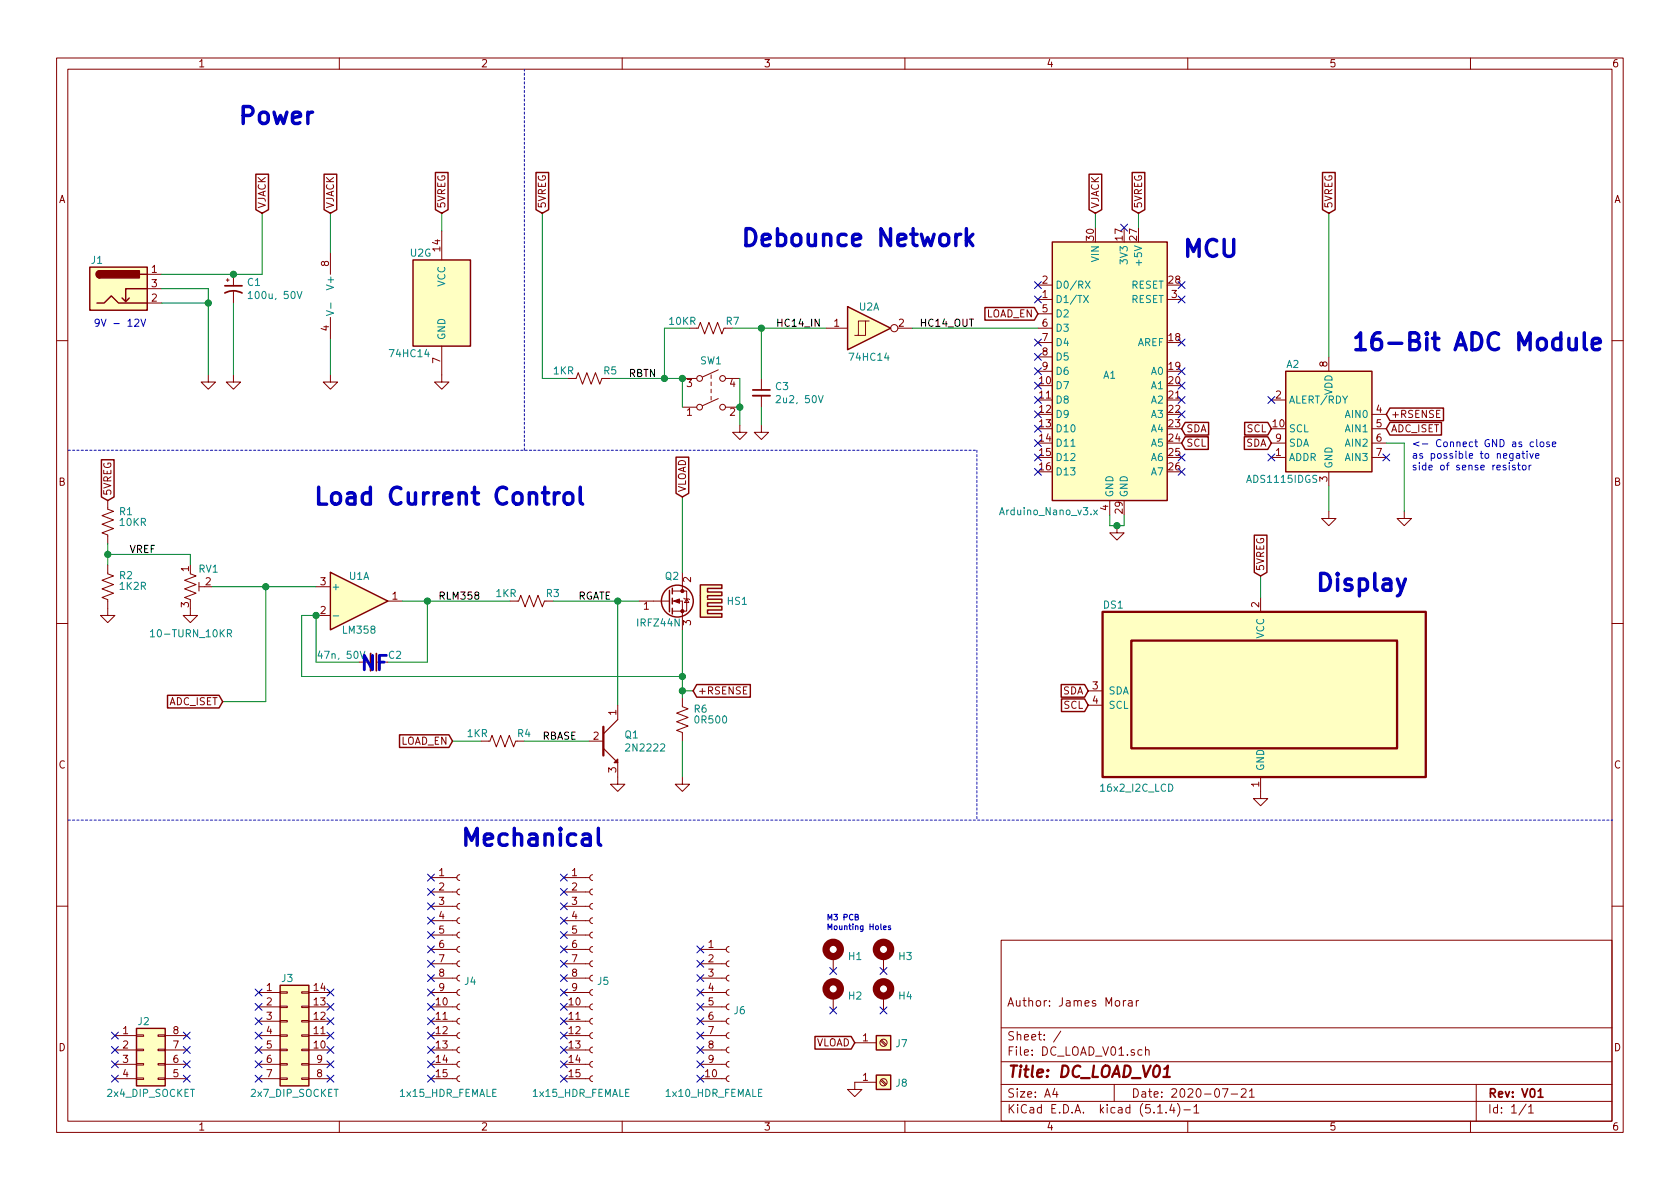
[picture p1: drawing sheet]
EESchema Schematic File Version 4
LIBS:DC_LOAD_V01-cache
EELAYER 30 0
EELAYER END
$Descr A4 11693 8268
encoding utf-8
Sheet 1 1
Title "DC_LOAD_V01"
Date "2020-07-21"
Rev "V01"
Comp ""
Comment1 "Author: James Morar"
Comment2 ""
Comment3 ""
Comment4 ""
$EndDescr
$Comp
L MCU_Module:Arduino_Nano_v3.x A1
U 1 1
P 7725 2575
F 0 "A1" H 7725 2550 50  0000 C CNN
F 1 "Arduino_Nano_v3.x" H 7300 1600 50  0000 C CNN
F 2 "DC_LOAD_V01:Arduino_Nano" H 7875 1625 50  0001 L CNN
F 3 "http://www.mouser.com/pdfdocs/Gravitech_Arduino_Nano3_0.pdf" H 7725 1575 50  0001 C CNN
F 4 "Arduino Nano" H 7725 2575 50  0001 C CNN "Comment"
F 5 "X" H 7725 2575 50  0001 C CNN "MPN"
F 6 "X" H 7725 2575 50  0001 C CNN "Manufacturer"
F 7 "X" H 7725 2575 50  0001 C CNN "Part Number"
F 8 "https://www.amazon.com/ELEGOO-Arduino-ATmega328P-Without-Compatible/dp/B0713XK923/ref=sxts_sxwds-bia-wc-drs1_0?cv_ct_cx=arduino+nano&dchild=1&keywords=arduino+nano&pd_rd_i=B0713XK923&pd_rd_r=bcde435c-eb77-433d-bf52-a39e6f8a8bb5&pd_rd_w=HB9DF&pd_rd_wg=pE3Ur&pf_rd_p=055f7364-94db-4b93-80d6-346300592c66&pf_rd_r=J00A3620T0MK2VPWK3HD&psc=1&qid=1595346790&s=electronics&sr=1-1-f7123c3d-6c2e-4dbe-9d7a-6185fb77bc58" H 7725 2575 50  0001 C CNN "Supplier"
	1    7725 2575
	1    0    0    -1  
$EndComp
$Comp
L Amplifier_Operational:LM358 U1
U 1 1
P 2500 4175
F 0 "U1" H 2500 4350 50  0000 C CNN
F 1 "LM358" H 2500 3975 50  0000 C CNN
F 2 "DC_LOAD_V01:DIP-8_W7.62mm_LongPads" H 2500 4175 50  0001 C CNN
F 3 "http://www.ti.com/lit/ds/symlink/lm2904-n.pdf" H 2500 4175 50  0001 C CNN
F 4 "LM358P" H 2500 4175 50  0001 C CNN "Comment"
F 5 "LM358P" H 2500 4175 50  0001 C CNN "MPN"
F 6 "Texas Instruments" H 2500 4175 50  0001 C CNN "Manufacturer"
F 7 "296-1395-5-ND" H 2500 4175 50  0001 C CNN "Part Number"
F 8 "DigiKey" H 2500 4175 50  0001 C CNN "Supplier"
	1    2500 4175
	1    0    0    -1  
$EndComp
$Comp
L 74xx:74HC14 U2
U 1 1
P 6050 2275
F 0 "U2" H 6050 2425 50  0000 C CNN
F 1 "74HC14" H 6050 2075 50  0000 C CNN
F 2 "DC_LOAD_V01:DIP-14_W7.62mm_Socket_LongPads" H 6050 2275 50  0001 C CNN
F 3 "http://www.ti.com/lit/gpn/sn74HC14" H 6050 2275 50  0001 C CNN
F 4 "SN74HC14N" H 6050 2275 50  0001 C CNN "Comment"
F 5 "SN74HC14N" H 6050 2275 50  0001 C CNN "MPN"
F 6 "Texas Instruments" H 6050 2275 50  0001 C CNN "Manufacturer"
F 7 "296-1577-5-ND" H 6050 2275 50  0001 C CNN "Part Number"
F 8 "DigiKey" H 6050 2275 50  0001 C CNN "Supplier"
	1    6050 2275
	1    0    0    -1  
$EndComp
$Comp
L 74xx:74HC14 U2
U 7 1
P 3075 2100
F 0 "U2" H 2850 2450 50  0000 L CNN
F 1 "74HC14" H 2700 1750 50  0000 L CNN
F 2 "DC_LOAD_V01:DIP-14_W7.62mm_Socket_LongPads" H 3075 2100 50  0001 C CNN
F 3 "http://www.ti.com/lit/gpn/sn74HC14" H 3075 2100 50  0001 C CNN
F 4 "SN74HC14N" H 3075 2100 50  0001 C CNN "Comment"
F 5 "SN74HC14N" H 3075 2100 50  0001 C CNN "MPN"
F 6 "Texas Instruments" H 3075 2100 50  0001 C CNN "Manufacturer"
F 7 "296-1577-5-ND" H 3075 2100 50  0001 C CNN "Part Number"
F 8 "DigiKey" H 3075 2100 50  0001 C CNN "Supplier"
	7    3075 2100
	1    0    0    -1  
$EndComp
$Comp
L Connector:Barrel_Jack_Switch J1
U 1 1
P 825 2000
F 0 "J1" H 675 2200 50  0000 C CNN
F 1 "Barrel_Jack_Switch" H 882 2226 50  0001 C CNN
F 2 "DC_LOAD_V01:CUI_PJ-102AH" H 875 1960 50  0001 C CNN
F 3 "~" H 875 1960 50  0001 C CNN
F 4 "PJ-102AH" H 825 2000 50  0001 C CNN "Comment"
F 5 "PJ-102AH" H 825 2000 50  0001 C CNN "MPN"
F 6 "CUI Devices" H 825 2000 50  0001 C CNN "Manufacturer"
F 7 "CP-102AH-ND" H 825 2000 50  0001 C CNN "Part Number"
F 8 "DigiKey" H 825 2000 50  0001 C CNN "Supplier"
	1    825  2000
	1    0    0    -1  
$EndComp
$Comp
L power:GND #PWR04
U 1 1
P 1450 2600
F 0 "#PWR04" H 1450 2350 50  0001 C CNN
F 1 "GND" H 1455 2427 50  0001 C CNN
F 2 "" H 1450 2600 50  0001 C CNN
F 3 "" H 1450 2600 50  0001 C CNN
	1    1450 2600
	1    0    0    -1  
$EndComp
$Comp
L Device:CP1_Small C1
U 1 1
P 1625 2000
F 0 "C1" H 1716 2046 50  0000 L CNN
F 1 "100u, 50V" H 1716 1955 50  0000 L CNN
F 2 "DC_LOAD_V01:CP_Radial_D5.0mm_P2.00mm" H 1625 2000 50  0001 C CNN
F 3 "~" H 1625 2000 50  0001 C CNN
F 4 "100uF, 25V" H 1625 2000 50  0001 C CNN "Comment"
F 5 "UVY1E101MDD1TD" H 1625 2000 50  0001 C CNN "MPN"
F 6 "Nichicon" H 1625 2000 50  0001 C CNN "Manufacturer"
F 7 "493-12902-1-ND" H 1625 2000 50  0001 C CNN "Part Number"
F 8 "DigiKey" H 1625 2000 50  0001 C CNN "Supplier"
	1    1625 2000
	1    0    0    -1  
$EndComp
$Comp
L power:GND #PWR05
U 1 1
P 1625 2600
F 0 "#PWR05" H 1625 2350 50  0001 C CNN
F 1 "GND" H 1630 2427 50  0001 C CNN
F 2 "" H 1625 2600 50  0001 C CNN
F 3 "" H 1625 2600 50  0001 C CNN
	1    1625 2600
	1    0    0    -1  
$EndComp
Connection ~ 1625 1900
Wire Wire Line
	1625 1900 1825 1900
$Comp
L Device:C_Small C3
U 1 1
P 5300 2725
F 0 "C3" H 5392 2771 50  0000 L CNN
F 1 "2u2, 50V" H 5392 2680 50  0000 L CNN
F 2 "DC_LOAD_V01:C_Axial_P5.0mm" H 5300 2725 50  0001 C CNN
F 3 "~" H 5300 2725 50  0001 C CNN
F 4 "Generic 2u2F THT Ceramic Capacitor" H 5300 2725 50  0001 C CNN "Comment"
F 5 "X" H 5300 2725 50  0001 C CNN "MPN"
F 6 "X" H 5300 2725 50  0001 C CNN "Manufacturer"
F 7 "X" H 5300 2725 50  0001 C CNN "Part Number"
F 8 "https://www.amazon.com/gp/product/B071ZFKJK7/ref=ppx_yo_dt_b_asin_title_o06_s00?ie=UTF8&psc=1" H 5300 2725 50  0001 C CNN "Supplier"
	1    5300 2725
	1    0    0    -1  
$EndComp
$Comp
L Switch:SW_DPST SW1
U 1 1
P 4950 2725
F 0 "SW1" H 4950 2950 50  0000 C CNN
F 1 "SW_DPST" H 4950 2959 50  0001 C CNN
F 2 "DC_LOAD_V01:SW_1825910-6-4" H 4950 2725 50  0001 C CNN
F 3 "~" H 4950 2725 50  0001 C CNN
F 4 "1825910-6" H 4950 2725 50  0001 C CNN "Comment"
F 5 "1825910-6" H 4950 2725 50  0001 C CNN "MPN"
F 6 "TE Connectivity ALCOSWITCH Switches" H 4950 2725 50  0001 C CNN "Manufacturer"
F 7 "450-1650-ND" H 4950 2725 50  0001 C CNN "Part Number"
F 8 "DigiKey" H 4950 2725 50  0001 C CNN "Supplier"
	1    4950 2725
	1    0    0    -1  
$EndComp
$Comp
L power:GND #PWR015
U 1 1
P 5150 2950
F 0 "#PWR015" H 5150 2700 50  0001 C CNN
F 1 "GND" H 5155 2777 50  0001 C CNN
F 2 "" H 5150 2950 50  0001 C CNN
F 3 "" H 5150 2950 50  0001 C CNN
	1    5150 2950
	1    0    0    -1  
$EndComp
Wire Wire Line
	4750 2625 4750 2825
Wire Wire Line
	5150 2625 5150 2825
Connection ~ 5150 2825
Wire Wire Line
	5150 2825 5150 2950
Connection ~ 4750 2625
Wire Wire Line
	3950 2625 3775 2625
Wire Wire Line
	4625 2625 4750 2625
Wire Wire Line
	4250 2625 4625 2625
Connection ~ 4625 2625
Wire Wire Line
	4625 2275 4625 2625
$Comp
L Device:R_US R7
U 1 1
P 4950 2275
F 0 "R7" V 4900 2425 50  0000 C CNN
F 1 "10KR" V 4900 2075 50  0000 C CNN
F 2 "DC_LOAD_V01:R_Axial_DIN0204_L3.6mm_D1.6mm_P7.62mm_Horizontal" V 4990 2265 50  0001 C CNN
F 3 "~" H 4950 2275 50  0001 C CNN
F 4 "Generic 10KR 1/4W THT Resistor" H 4950 2275 50  0001 C CNN "Comment"
F 5 "X" H 4950 2275 50  0001 C CNN "MPN"
F 6 "X" H 4950 2275 50  0001 C CNN "Manufacturer"
F 7 "X" H 4950 2275 50  0001 C CNN "Part Number"
F 8 "https://www.amazon.com/SIQUK-Resistors-Resistor-Assortment-Experiments/dp/B07PTNN78Z/ref=sr_1_4?dchild=1&keywords=resistor&qid=1595349232&sr=8-4" H 4950 2275 50  0001 C CNN "Supplier"
	1    4950 2275
	0    1    1    0   
$EndComp
Wire Wire Line
	4625 2275 4800 2275
$Comp
L power:GND #PWR016
U 1 1
P 5300 2950
F 0 "#PWR016" H 5300 2700 50  0001 C CNN
F 1 "GND" H 5305 2777 50  0001 C CNN
F 2 "" H 5300 2950 50  0001 C CNN
F 3 "" H 5300 2950 50  0001 C CNN
	1    5300 2950
	1    0    0    -1  
$EndComp
Wire Wire Line
	5300 2825 5300 2950
Wire Wire Line
	5100 2275 5300 2275
Wire Wire Line
	5300 2275 5300 2625
Wire Wire Line
	5300 2275 5750 2275
Connection ~ 5300 2275
NoConn ~ 7225 2375
NoConn ~ 7225 2575
NoConn ~ 7225 2675
NoConn ~ 7225 2875
NoConn ~ 7225 2775
NoConn ~ 7225 2975
NoConn ~ 7225 3075
NoConn ~ 7225 3175
NoConn ~ 7225 3275
NoConn ~ 8225 3275
NoConn ~ 8225 2575
NoConn ~ 8225 1975
NoConn ~ 8225 2075
NoConn ~ 7825 1575
$Comp
L power:GND #PWR010
U 1 1
P 3075 2600
F 0 "#PWR010" H 3075 2350 50  0001 C CNN
F 1 "GND" H 3080 2427 50  0001 C CNN
F 2 "" H 3075 2600 50  0001 C CNN
F 3 "" H 3075 2600 50  0001 C CNN
	1    3075 2600
	1    0    0    -1  
$EndComp
$Comp
L Device:R_POT_TRIM_US RV1
U 1 1
P 1325 4075
F 0 "RV1" H 1525 4200 50  0000 R CNN
F 1 "10-TURN_10KR" H 1625 3750 50  0000 R CNN
F 2 "DC_LOAD_V01:10KPOT_10TURN" H 1325 4075 50  0001 C CNN
F 3 "~" H 1325 4075 50  0001 C CNN
F 4 "10-Turn 10KR Potentiometer" H 1325 4075 50  0001 C CNN "Comment"
F 5 "3590S-2-103L" H 1325 4075 50  0001 C CNN "MPN"
F 6 "Bounrs Inc." H 1325 4075 50  0001 C CNN "Manufacturer"
F 7 "3590S-2-103L-ND" H 1325 4075 50  0001 C CNN "Part Number"
F 8 "DigiKey" H 1325 4075 50  0001 C CNN "Supplier"
	1    1325 4075
	1    0    0    -1  
$EndComp
$Comp
L Device:R_US R5
U 1 1
P 4100 2625
F 0 "R5" V 4150 2425 50  0000 L CNN
F 1 "1KR" V 4150 2725 50  0000 L CNN
F 2 "DC_LOAD_V01:R_Axial_DIN0204_L3.6mm_D1.6mm_P7.62mm_Horizontal" V 4140 2615 50  0001 C CNN
F 3 "~" H 4100 2625 50  0001 C CNN
F 4 "Generic 1KR 1/4W THT Resistor" H 4100 2625 50  0001 C CNN "Comment"
F 5 "X" H 4100 2625 50  0001 C CNN "MPN"
F 6 "X" H 4100 2625 50  0001 C CNN "Manufacturer"
F 7 "X" H 4100 2625 50  0001 C CNN "Part Number"
F 8 "https://www.amazon.com/SIQUK-Resistors-Resistor-Assortment-Experiments/dp/B07PTNN78Z/ref=sr_1_4?dchild=1&keywords=resistor&qid=1595349232&sr=8-4" H 4100 2625 50  0001 C CNN "Supplier"
	1    4100 2625
	0    -1   -1   0   
$EndComp
$Comp
L Device:R_US R1
U 1 1
P 750 3625
F 0 "R1" H 825 3700 50  0000 L CNN
F 1 "10KR" H 825 3625 50  0000 L CNN
F 2 "DC_LOAD_V01:R_Axial_DIN0204_L3.6mm_D1.6mm_P7.62mm_Horizontal" V 790 3615 50  0001 C CNN
F 3 "~" H 750 3625 50  0001 C CNN
F 4 "Generic 10KR 1/4W THT Resistor" H 750 3625 50  0001 C CNN "Comment"
F 5 "X" H 750 3625 50  0001 C CNN "MPN"
F 6 "X" H 750 3625 50  0001 C CNN "Manufacturer"
F 7 "X" H 750 3625 50  0001 C CNN "Part Number"
F 8 "https://www.amazon.com/SIQUK-Resistors-Resistor-Assortment-Experiments/dp/B07PTNN78Z/ref=sr_1_4?dchild=1&keywords=resistor&qid=1595349232&sr=8-4" H 750 3625 50  0001 C CNN "Supplier"
	1    750  3625
	1    0    0    -1  
$EndComp
$Comp
L Device:R_US R2
U 1 1
P 750 4075
F 0 "R2" H 675 4000 50  0000 R CNN
F 1 "1K2R" H 675 4075 50  0000 R CNN
F 2 "DC_LOAD_V01:R_Axial_DIN0204_L3.6mm_D1.6mm_P7.62mm_Horizontal" V 790 4065 50  0001 C CNN
F 3 "~" H 750 4075 50  0001 C CNN
F 4 "Generic 1K2R 1/4W THT Resistor" H 750 4075 50  0001 C CNN "Comment"
F 5 "X" H 750 4075 50  0001 C CNN "MPN"
F 6 "X" H 750 4075 50  0001 C CNN "Manufacturer"
F 7 "X" H 750 4075 50  0001 C CNN "Part Number"
F 8 "https://www.amazon.com/SIQUK-Resistors-Resistor-Assortment-Experiments/dp/B07PTNN78Z/ref=sr_1_4?dchild=1&keywords=resistor&qid=1595349232&sr=8-4" H 750 4075 50  0001 C CNN "Supplier"
	1    750  4075
	-1   0    0    1   
$EndComp
$Comp
L power:GND #PWR02
U 1 1
P 750 4225
F 0 "#PWR02" H 750 3975 50  0001 C CNN
F 1 "GND" H 755 4052 50  0001 C CNN
F 2 "" H 750 4225 50  0001 C CNN
F 3 "" H 750 4225 50  0001 C CNN
	1    750  4225
	1    0    0    -1  
$EndComp
Wire Wire Line
	750  3775 750  3850
Connection ~ 750  3850
Wire Wire Line
	750  3850 750  3925
Wire Wire Line
	750  3850 1325 3850
$Comp
L power:GND #PWR03
U 1 1
P 1325 4225
F 0 "#PWR03" H 1325 3975 50  0001 C CNN
F 1 "GND" H 1330 4052 50  0001 C CNN
F 2 "" H 1325 4225 50  0001 C CNN
F 3 "" H 1325 4225 50  0001 C CNN
	1    1325 4225
	1    0    0    -1  
$EndComp
Wire Wire Line
	1325 3850 1325 3925
$Comp
L Device:C_Small C2
U 1 1
P 2600 4600
F 0 "C2" V 2550 4750 50  0000 C CNN
F 1 "47n, 50V" V 2550 4375 50  0000 C CNN
F 2 "DC_LOAD_V01:C_Axial_P5.0mm" H 2600 4600 50  0001 C CNN
F 3 "~" H 2600 4600 50  0001 C CNN
F 4 "NF" H 2600 4600 50  0001 C CNN "Comment"
F 5 "NF" H 2600 4600 50  0001 C CNN "MPN"
F 6 "NF" H 2600 4600 50  0001 C CNN "Manufacturer"
F 7 "NF" H 2600 4600 50  0001 C CNN "Part Number"
F 8 "NF" H 2600 4600 50  0001 C CNN "Supplier"
	1    2600 4600
	0    1    1    0   
$EndComp
Wire Wire Line
	2800 4175 2975 4175
Wire Wire Line
	2200 4275 2200 4600
Wire Wire Line
	2200 4600 2500 4600
Wire Wire Line
	2700 4600 2975 4600
Wire Wire Line
	2975 4600 2975 4175
$Comp
L power:GND #PWR08
U 1 1
P 2300 2600
F 0 "#PWR08" H 2300 2350 50  0001 C CNN
F 1 "GND" H 2305 2427 50  0001 C CNN
F 2 "" H 2300 2600 50  0001 C CNN
F 3 "" H 2300 2600 50  0001 C CNN
	1    2300 2600
	1    0    0    -1  
$EndComp
$Comp
L Amplifier_Operational:LM358 U1
U 3 1
P 2400 2050
F 0 "U1" H 2358 2096 50  0001 L CNN
F 1 "LM358" H 2358 2050 50  0001 L CNN
F 2 "DC_LOAD_V01:DIP-8_W7.62mm_LongPads" H 2400 2050 50  0001 C CNN
F 3 "http://www.ti.com/lit/ds/symlink/lm2904-n.pdf" H 2400 2050 50  0001 C CNN
F 4 "LM358P" H 2400 2050 50  0001 C CNN "Comment"
F 5 "LM358P" H 2400 2050 50  0001 C CNN "MPN"
F 6 "Texas Instruments" H 2400 2050 50  0001 C CNN "Manufacturer"
F 7 "296-1395-5-ND" H 2400 2050 50  0001 C CNN "Part Number"
F 8 "DigiKey" H 2400 2050 50  0001 C CNN "Supplier"
	3    2400 2050
	1    0    0    -1  
$EndComp
$Comp
L Transistor_FET:IRLZ44N Q2
U 1 1
P 4650 4175
F 0 "Q2" H 4625 4350 50  0000 L CNN
F 1 "IRFZ44N" H 4425 4025 50  0000 L CNN
F 2 "DC_LOAD_V01:TO-220-3_Vertical" H 4900 4100 50  0001 L CIN
F 3 "http://www.irf.com/product-info/datasheets/data/irlz44n.pdf" H 4650 4175 50  0001 L CNN
F 4 "IRFZ44NPBF" H 4650 4175 50  0001 C CNN "Comment"
F 5 "IRFZ44NPBF" H 4650 4175 50  0001 C CNN "MPN"
F 6 "Infineon Technologies" H 4650 4175 50  0001 C CNN "Manufacturer"
F 7 "IRFZ44NPBF-ND" H 4650 4175 50  0001 C CNN "Part Number"
F 8 "DigiKey" H 4650 4175 50  0001 C CNN "Supplier"
	1    4650 4175
	1    0    0    -1  
$EndComp
$Comp
L Device:R_US R3
U 1 1
P 3700 4175
F 0 "R3" V 3750 3975 50  0000 L CNN
F 1 "1KR" V 3750 4275 50  0000 L CNN
F 2 "DC_LOAD_V01:R_Axial_DIN0204_L3.6mm_D1.6mm_P7.62mm_Horizontal" V 3740 4165 50  0001 C CNN
F 3 "~" H 3700 4175 50  0001 C CNN
F 4 "Generic 1KR 1/4W THT Resistor" H 3700 4175 50  0001 C CNN "Comment"
F 5 "X" H 3700 4175 50  0001 C CNN "MPN"
F 6 "X" H 3700 4175 50  0001 C CNN "Manufacturer"
F 7 "X" H 3700 4175 50  0001 C CNN "Part Number"
F 8 "https://www.amazon.com/SIQUK-Resistors-Resistor-Assortment-Experiments/dp/B07PTNN78Z/ref=sr_1_4?dchild=1&keywords=resistor&qid=1595349232&sr=8-4" H 3700 4175 50  0001 C CNN "Supplier"
	1    3700 4175
	0    -1   -1   0   
$EndComp
$Comp
L Device:R_US R6
U 1 1
P 4750 5000
F 0 "R6" H 4825 5075 50  0000 L CNN
F 1 "0R500" H 4825 5000 50  0000 L CNN
F 2 "DC_LOAD_V01:TO-220-2_Vertical" V 4790 4990 50  0001 C CNN
F 3 "~" H 4750 5000 50  0001 C CNN
F 4 "0R500" H 4750 5000 50  0001 C CNN "Comment"
F 5 "MP930-0.50-1%" H 4750 5000 50  0001 C CNN "MPN"
F 6 "Caddock Electronics Inc." H 4750 5000 50  0001 C CNN "Manufacturer"
F 7 "MP930-0.50F-ND" H 4750 5000 50  0001 C CNN "Part Number"
F 8 "DigiKey" H 4750 5000 50  0001 C CNN "Supplier"
	1    4750 5000
	1    0    0    -1  
$EndComp
$Comp
L power:GND #PWR014
U 1 1
P 4750 5400
F 0 "#PWR014" H 4750 5150 50  0001 C CNN
F 1 "GND" H 4755 5227 50  0001 C CNN
F 2 "" H 4750 5400 50  0001 C CNN
F 3 "" H 4750 5400 50  0001 C CNN
	1    4750 5400
	1    0    0    -1  
$EndComp
$Comp
L DC_LOAD_V01:2N2222 Q1
U 1 1
P 4200 5150
F 0 "Q1" H 4344 5196 50  0000 L CNN
F 1 "2N2222" H 4344 5105 50  0000 L CNN
F 2 "DC_LOAD_V01:TO-92" H 4100 5450 50  0001 C CNN
F 3 "" H 4100 5450 50  0001 C CNN
F 4 "2N2222A NPN Transistor" H 4200 5150 50  0001 C CNN "Comment"
F 5 "X" H 4200 5150 50  0001 C CNN "MPN"
F 6 "X" H 4200 5150 50  0001 C CNN "Manufacturer"
F 7 "X" H 4200 5150 50  0001 C CNN "Part Number"
F 8 "https://www.amazon.com/Hilitchi-675-Piece-2N2222-S9018-Transistors-Assortment/dp/B06Y49GB3F/ref=sr_1_4?dchild=1&keywords=transistor+assortment&qid=1595351510&sr=8-4" H 4200 5150 50  0001 C CNN "Supplier"
	1    4200 5150
	1    0    0    -1  
$EndComp
$Comp
L power:GND #PWR012
U 1 1
P 4300 5400
F 0 "#PWR012" H 4300 5150 50  0001 C CNN
F 1 "GND" H 4305 5227 50  0001 C CNN
F 2 "" H 4300 5400 50  0001 C CNN
F 3 "" H 4300 5400 50  0001 C CNN
	1    4300 5400
	1    0    0    -1  
$EndComp
Wire Wire Line
	3850 4175 4300 4175
Connection ~ 4300 4175
Wire Wire Line
	4300 4175 4450 4175
Text GLabel 7225 2175 0    50   Input ~ 0
LOAD_EN
Text GLabel 3150 5150 0    50   Input ~ 0
LOAD_EN
$Comp
L Device:R_US R4
U 1 1
P 3500 5150
F 0 "R4" V 3550 4950 50  0000 L CNN
F 1 "1KR" V 3550 5250 50  0000 L CNN
F 2 "DC_LOAD_V01:R_Axial_DIN0204_L3.6mm_D1.6mm_P7.62mm_Horizontal" V 3540 5140 50  0001 C CNN
F 3 "~" H 3500 5150 50  0001 C CNN
F 4 "Generic 1KR 1/4W THT Resistor" H 3500 5150 50  0001 C CNN "Comment"
F 5 "X" H 3500 5150 50  0001 C CNN "MPN"
F 6 "X" H 3500 5150 50  0001 C CNN "Manufacturer"
F 7 "X" H 3500 5150 50  0001 C CNN "Part Number"
F 8 "https://www.amazon.com/SIQUK-Resistors-Resistor-Assortment-Experiments/dp/B07PTNN78Z/ref=sr_1_4?dchild=1&keywords=resistor&qid=1595349232&sr=8-4" H 3500 5150 50  0001 C CNN "Supplier"
	1    3500 5150
	0    -1   -1   0   
$EndComp
Wire Wire Line
	3650 5150 4100 5150
NoConn ~ 8225 2875
NoConn ~ 8225 2775
NoConn ~ 8225 2675
NoConn ~ 8225 2375
NoConn ~ 7225 2075
NoConn ~ 7225 1975
$Comp
L power:GND #PWR019
U 1 1
P 7775 3650
F 0 "#PWR019" H 7775 3400 50  0001 C CNN
F 1 "GND" H 7780 3477 50  0001 C CNN
F 2 "" H 7775 3650 50  0001 C CNN
F 3 "" H 7775 3650 50  0001 C CNN
	1    7775 3650
	1    0    0    -1  
$EndComp
Wire Wire Line
	7725 3575 7725 3650
Wire Wire Line
	7725 3650 7775 3650
Wire Wire Line
	7825 3650 7775 3650
Connection ~ 7775 3650
Wire Wire Line
	7825 3575 7825 3650
Connection ~ 2975 4175
Wire Wire Line
	2975 4175 3550 4175
Wire Wire Line
	1475 4075 1850 4075
Wire Wire Line
	1850 4075 1850 4875
Wire Wire Line
	1850 4875 1550 4875
Connection ~ 1850 4075
Wire Wire Line
	1850 4075 2200 4075
Text GLabel 1550 4875 0    50   Input ~ 0
ADC_ISET
Text GLabel 4825 4800 2    50   Input ~ 0
+RSENSE
Wire Wire Line
	4300 4175 4300 4900
Wire Wire Line
	4750 4375 4750 4700
Wire Wire Line
	2200 4275 2100 4275
Wire Wire Line
	2100 4275 2100 4700
Wire Wire Line
	2100 4700 4750 4700
Connection ~ 2200 4275
Connection ~ 4750 4700
Wire Wire Line
	4750 4700 4750 4800
Wire Wire Line
	4750 4800 4825 4800
Connection ~ 4750 4800
Wire Wire Line
	4750 4800 4750 4850
$Comp
L DC_LOAD_V01:16x2_I2C_LCD DS1
U 1 1
P 8775 4700
F 0 "DS1" H 7675 5200 50  0000 L CNN
F 1 "16x2_I2C_LCD" H 7650 3925 50  0000 L CNN
F 2 "DC_LOAD_V01:16x2_I2C_LCD" H 8475 5450 50  0001 C CNN
F 3 "" H 8475 5450 50  0001 C CNN
F 4 "16x2 I2C LCD" H 8775 4700 50  0001 C CNN "Comment"
F 5 "X" H 8775 4700 50  0001 C CNN "MPN"
F 6 "X" H 8775 4700 50  0001 C CNN "Manufacturer"
F 7 "X" H 8775 4700 50  0001 C CNN "Part Number"
F 8 "https://www.amazon.com/JANSANE-Arduino-Display-Interface-Raspberry/dp/B07D83DY17/ref=sr_1_2_sspa?dchild=1&keywords=I2c+LCD&qid=1595346855&s=electronics&sr=1-2-spons&psc=1&spLa=ZW5jcnlwdGVkUXVhbGlmaWVyPUEySzBRUEc0TVlWN0MxJmVuY3J5cHRlZElkPUEwMzY1MTUwOEpPUlM0NUwyMFFEJmVuY3J5cHRlZEFkSWQ9QTA1ODgyODFLNkpVVVM3MjE1QzEmd2lkZ2V0TmFtZT1zcF9hdGYmYWN0aW9uPWNsaWNrUmVkaXJlY3QmZG9Ob3RMb2dDbGljaz10cnVl" H 8775 4700 50  0001 C CNN "Supplier"
	1    8775 4700
	1    0    0    -1  
$EndComp
$Comp
L power:GND #PWR024
U 1 1
P 8775 5500
F 0 "#PWR024" H 8775 5250 50  0001 C CNN
F 1 "GND" H 8780 5327 50  0001 C CNN
F 2 "" H 8775 5500 50  0001 C CNN
F 3 "" H 8775 5500 50  0001 C CNN
	1    8775 5500
	1    0    0    -1  
$EndComp
Text Label 5400 2275 0    50   ~ 0
HC14_IN
Text Label 6400 2275 0    50   ~ 0
HC14_OUT
Text Label 4025 4175 0    50   ~ 0
RGATE
Text Label 3050 4175 0    50   ~ 0
RLM358
$Comp
L Mechanical:Heatsink HS1
U 1 1
P 4875 4175
F 0 "HS1" V 4874 4355 50  0000 L CNN
F 1 "Heatsink" H 5017 4205 50  0001 L CNN
F 2 "DC_LOAD_V01:Heatsink_Fischer_SK104-STC-STIC_35x13mm_2xDrill2.5mm" H 4887 4175 50  0001 C CNN
F 3 "~" H 4887 4175 50  0001 C CNN
F 4 "TO-220 Heatsink" H 4875 4175 50  0001 C CNN "Comment"
F 5 "X" H 4875 4175 50  0001 C CNN "MPN"
F 6 "X" H 4875 4175 50  0001 C CNN "Manufacturer"
F 7 "X" H 4875 4175 50  0001 C CNN "Part Number"
F 8 "https://www.amazon.com/Electronics-Salon-Heatsink-Small-Aluminum-Heat-Sink/dp/B074MVHPRL/ref=sr_1_8?dchild=1&keywords=to+220+heatsink&qid=1595348990&sr=8-8" H 4875 4175 50  0001 C CNN "Supplier"
	1    4875 4175
	0    1    1    0   
$EndComp
Wire Wire Line
	3150 5150 3350 5150
Wire Wire Line
	1125 2000 1450 2000
Wire Wire Line
	1450 2000 1450 2100
Connection ~ 1450 2100
Text Notes 1650 875  0    118  ~ 24
Power
Text Notes 5150 1725 0    118  ~ 24
Debounce Network
Text Notes 2175 3525 0    118  ~ 24
Load Current Control
Text Notes 3200 5900 0    118  ~ 24
Mechanical
$Comp
L Connector:Conn_01x15_Female J4
U 1 1
P 3200 6800
F 0 "J4" H 3228 6780 50  0000 L CNN
F 1 "1x15_HDR_FEMALE" H 2775 6000 50  0000 L CNN
F 2 "" H 3200 6800 50  0001 C CNN
F 3 "~" H 3200 6800 50  0001 C CNN
F 4 "1x15_HDR_FEMALE" H 3200 6800 50  0001 C CNN "Comment"
F 5 "PPTC151LFBN-RC" H 3200 6800 50  0001 C CNN "MPN"
F 6 "Sullins Connector Solutions" H 3200 6800 50  0001 C CNN "Manufacturer"
F 7 "S7013-ND" H 3200 6800 50  0001 C CNN "Part Number"
F 8 "DigiKey" H 3200 6800 50  0001 C CNN "Supplier"
	1    3200 6800
	1    0    0    -1  
$EndComp
NoConn ~ 2300 6900
NoConn ~ 2300 7000
NoConn ~ 2300 7100
NoConn ~ 2300 7200
NoConn ~ 2300 7300
NoConn ~ 2300 7400
NoConn ~ 2300 7500
NoConn ~ 1800 7500
NoConn ~ 1800 7400
NoConn ~ 1800 7300
NoConn ~ 1800 7200
NoConn ~ 1800 7100
NoConn ~ 1800 7000
NoConn ~ 1800 6900
NoConn ~ 1300 7500
NoConn ~ 1300 7400
NoConn ~ 1300 7300
NoConn ~ 1300 7200
NoConn ~ 800  7500
NoConn ~ 800  7400
NoConn ~ 800  7300
NoConn ~ 800  7200
NoConn ~ 3000 7000
NoConn ~ 3925 6100
NoConn ~ 3925 6200
NoConn ~ 3925 6300
NoConn ~ 3925 6400
NoConn ~ 3925 6500
NoConn ~ 3925 6600
NoConn ~ 3925 6700
NoConn ~ 3925 6800
NoConn ~ 3925 6900
NoConn ~ 3925 7000
NoConn ~ 3925 7100
NoConn ~ 3925 7200
NoConn ~ 3925 7300
NoConn ~ 3925 7400
NoConn ~ 3925 7500
NoConn ~ 3000 7500
NoConn ~ 3000 7400
NoConn ~ 3000 7300
NoConn ~ 3000 7200
NoConn ~ 3000 7100
NoConn ~ 3000 6900
NoConn ~ 3000 6800
NoConn ~ 3000 6700
NoConn ~ 3000 6600
NoConn ~ 3000 6500
NoConn ~ 3000 6400
NoConn ~ 3000 6300
NoConn ~ 3000 6200
NoConn ~ 3000 6100
$Comp
L Connector_Generic:Conn_02x07_Counter_Clockwise J3
U 1 1
P 2000 7200
F 0 "J3" H 2000 7600 50  0000 C CNN
F 1 "2x7_DIP_SOCKET" H 2050 6800 50  0000 C CNN
F 2 "" H 2000 7200 50  0001 C CNN
F 3 "~" H 2000 7200 50  0001 C CNN
F 4 "2x7_DIP_SOCKET" H 2000 7200 50  0001 C CNN "Comment"
F 5 "AR 14 HZL-TT" H 2000 7200 50  0001 C CNN "MPN"
F 6 "Assmann WSW Components" H 2000 7200 50  0001 C CNN "Manufacturer"
F 7 "AE10012-ND" H 2000 7200 50  0001 C CNN "Part Number"
F 8 "DigiKey" H 2000 7200 50  0001 C CNN "Supplier"
	1    2000 7200
	1    0    0    -1  
$EndComp
NoConn ~ 5800 6750
NoConn ~ 6150 6750
NoConn ~ 5800 7025
NoConn ~ 6150 7025
$Comp
L Mechanical:MountingHole_Pad H4
U 1 1
P 6150 6925
F 0 "H4" H 6250 6928 50  0000 L CNN
F 1 "MountingHole_Pad" H 6250 6883 50  0001 L CNN
F 2 "MountingHole:MountingHole_3.2mm_M3" H 6150 6925 50  0001 C CNN
F 3 "~" H 6150 6925 50  0001 C CNN
F 4 "X" H 6150 6925 50  0001 C CNN "Comment"
F 5 "X" H 6150 6925 50  0001 C CNN "MPN"
F 6 "X" H 6150 6925 50  0001 C CNN "Manufacturer"
F 7 "X" H 6150 6925 50  0001 C CNN "Part Number"
F 8 "X" H 6150 6925 50  0001 C CNN "Supplier"
	1    6150 6925
	1    0    0    -1  
$EndComp
$Comp
L Mechanical:MountingHole_Pad H2
U 1 1
P 5800 6925
F 0 "H2" H 5900 6928 50  0000 L CNN
F 1 "MountingHole_Pad" H 5900 6883 50  0001 L CNN
F 2 "MountingHole:MountingHole_3.2mm_M3" H 5800 6925 50  0001 C CNN
F 3 "~" H 5800 6925 50  0001 C CNN
F 4 "X" H 5800 6925 50  0001 C CNN "Comment"
F 5 "X" H 5800 6925 50  0001 C CNN "MPN"
F 6 "X" H 5800 6925 50  0001 C CNN "Manufacturer"
F 7 "X" H 5800 6925 50  0001 C CNN "Part Number"
F 8 "X" H 5800 6925 50  0001 C CNN "Supplier"
	1    5800 6925
	1    0    0    -1  
$EndComp
$Comp
L Mechanical:MountingHole_Pad H3
U 1 1
P 6150 6650
F 0 "H3" H 6250 6653 50  0000 L CNN
F 1 "MountingHole_Pad" H 6250 6608 50  0001 L CNN
F 2 "MountingHole:MountingHole_3.2mm_M3" H 6150 6650 50  0001 C CNN
F 3 "~" H 6150 6650 50  0001 C CNN
F 4 "X" H 6150 6650 50  0001 C CNN "Comment"
F 5 "X" H 6150 6650 50  0001 C CNN "MPN"
F 6 "X" H 6150 6650 50  0001 C CNN "Manufacturer"
F 7 "X" H 6150 6650 50  0001 C CNN "Part Number"
F 8 "X" H 6150 6650 50  0001 C CNN "Supplier"
	1    6150 6650
	1    0    0    -1  
$EndComp
$Comp
L Mechanical:MountingHole_Pad H1
U 1 1
P 5800 6650
F 0 "H1" H 5900 6653 50  0000 L CNN
F 1 "MountingHole_Pad" H 5900 6608 50  0001 L CNN
F 2 "MountingHole:MountingHole_3.2mm_M3" H 5800 6650 50  0001 C CNN
F 3 "~" H 5800 6650 50  0001 C CNN
F 4 "X" H 5800 6650 50  0001 C CNN "Comment"
F 5 "X" H 5800 6650 50  0001 C CNN "MPN"
F 6 "X" H 5800 6650 50  0001 C CNN "Manufacturer"
F 7 "X" H 5800 6650 50  0001 C CNN "Part Number"
F 8 "X" H 5800 6650 50  0001 C CNN "Supplier"
	1    5800 6650
	1    0    0    -1  
$EndComp
$Comp
L Connector_Generic:Conn_02x04_Counter_Clockwise J2
U 1 1
P 1000 7300
F 0 "J2" H 1000 7500 50  0000 C CNN
F 1 "2x4_DIP_SOCKET" H 1050 7000 50  0000 C CNN
F 2 "" H 1000 7300 50  0001 C CNN
F 3 "~" H 1000 7300 50  0001 C CNN
F 4 "2x4_DIP_SOCKET" H 1000 7300 50  0001 C CNN "Comment"
F 5 "110-87-308-41-001101" H 1000 7300 50  0001 C CNN "MPN"
F 6 "Preci-Dip" H 1000 7300 50  0001 C CNN "Manufacturer"
F 7 "1212-1003-ND" H 1000 7300 50  0001 C CNN "Part Number"
F 8 "DigiKey" H 1000 7300 50  0001 C CNN "Supplier"
	1    1000 7300
	1    0    0    -1  
$EndComp
Text Notes 8225 1800 0    118  ~ 24
MCU
Text Notes 5750 6475 0    39   ~ 8
M3 PCB\nMounting Holes\n
$Comp
L Connector:Conn_01x15_Female J5
U 1 1
P 4125 6800
F 0 "J5" H 4153 6780 50  0000 L CNN
F 1 "1x15_HDR_FEMALE" H 3700 6000 50  0000 L CNN
F 2 "" H 4125 6800 50  0001 C CNN
F 3 "~" H 4125 6800 50  0001 C CNN
F 4 "1x15_HDR_FEMALE" H 4125 6800 50  0001 C CNN "Comment"
F 5 "PPTC151LFBN-RC" H 4125 6800 50  0001 C CNN "MPN"
F 6 "Sullins Connector Solutions" H 4125 6800 50  0001 C CNN "Manufacturer"
F 7 "S7013-ND" H 4125 6800 50  0001 C CNN "Part Number"
F 8 "DigiKey" H 4125 6800 50  0001 C CNN "Supplier"
	1    4125 6800
	1    0    0    -1  
$EndComp
Wire Notes Line
	6800 3125 6800 5700
Wire Notes Line
	475  3125 6800 3125
Wire Notes Line
	475  5700 11225 5700
Wire Notes Line
	3650 3125 3650 475 
Text Notes 9150 4125 0    118  ~ 24
Display\n
Wire Wire Line
	1825 1475 1825 1900
Wire Wire Line
	2300 2350 2300 2600
Wire Wire Line
	1625 2100 1625 2600
Wire Wire Line
	1450 2100 1450 2600
Wire Wire Line
	3775 1475 3775 2625
Wire Wire Line
	4750 3450 4750 3975
Text Notes 9400 2450 0    118  ~ 24
16-Bit ADC Module
NoConn ~ 8850 3175
NoConn ~ 8850 2775
Text GLabel 9650 2975 2    50   Input ~ 0
ADC_ISET
NoConn ~ 9650 3175
$Comp
L Analog_ADC:ADS1115IDGS A2
U 1 1
P 9250 2975
F 0 "A2" H 9500 3425 50  0000 C CNN
F 1 "ADS1115IDGS" H 9575 2625 50  0000 C CNN
F 2 "DC_LOAD_V01:ADS1115" H 9250 2475 50  0001 C CNN
F 3 "http://www.ti.com/lit/ds/symlink/ads1113.pdf" H 9200 2075 50  0001 C CNN
F 4 "ADS1115 Breakout Board" H 9250 2975 50  0001 C CNN "Comment"
F 5 "X" H 9250 2975 50  0001 C CNN "MPN"
F 6 "X" H 9250 2975 50  0001 C CNN "Manufacturer"
F 7 "X" H 9250 2975 50  0001 C CNN "Part Number"
F 8 "https://www.amazon.com/gp/product/B07TGB6KF8/ref=ppx_yo_dt_b_asin_title_o03_s00?ie=UTF8&psc=1" H 9250 2975 50  0001 C CNN "Supplier"
	1    9250 2975
	-1   0    0    -1  
$EndComp
Wire Wire Line
	8775 4000 8775 4150
Wire Wire Line
	9250 3375 9250 3550
$Comp
L Connector:Screw_Terminal_01x01 J7
U 1 1
P 6150 7250
F 0 "J7" H 6230 7246 50  0000 L CNN
F 1 "Screw_Terminal_01x01" H 6230 7201 50  0001 L CNN
F 2 "DC_LOAD_V01:SCREW_TERM" H 6150 7250 50  0001 C CNN
F 3 "~" H 6150 7250 50  0001 C CNN
F 4 "SR99S01VBNN04G7" H 6150 7250 50  0001 C CNN "Comment"
F 5 "SR99S01VBNN04G7" H 6150 7250 50  0001 C CNN "MPN"
F 6 "METZ CONNECT USA Inc." H 6150 7250 50  0001 C CNN "Manufacturer"
F 7 "1849-1159-1-ND" H 6150 7250 50  0001 C CNN "Part Number"
F 8 "DigiKey" H 6150 7250 50  0001 C CNN "Supplier"
	1    6150 7250
	1    0    0    -1  
$EndComp
$Comp
L Connector:Screw_Terminal_01x01 J8
U 1 1
P 6150 7525
F 0 "J8" H 6230 7521 50  0000 L CNN
F 1 "Screw_Terminal_01x01" H 6230 7476 50  0001 L CNN
F 2 "DC_LOAD_V01:SCREW_TERM" H 6150 7525 50  0001 C CNN
F 3 "~" H 6150 7525 50  0001 C CNN
F 4 "SR99S01VBNN00G7" H 6150 7525 50  0001 C CNN "Comment"
F 5 "SR99S01VBNN00G7" H 6150 7525 50  0001 C CNN "MPN"
F 6 "METZ CONNECT USA Inc." H 6150 7525 50  0001 C CNN "Manufacturer"
F 7 "1849-1167-1-ND" H 6150 7525 50  0001 C CNN "Part Number"
F 8 "DigiKey" H 6150 7525 50  0001 C CNN "Supplier"
	1    6150 7525
	1    0    0    -1  
$EndComp
$Comp
L Connector:Conn_01x10_Female J6
U 1 1
P 5075 7000
F 0 "J6" H 5103 6976 50  0000 L CNN
F 1 "1x10_HDR_FEMALE" H 4625 6400 50  0000 L CNN
F 2 "" H 5075 7000 50  0001 C CNN
F 3 "~" H 5075 7000 50  0001 C CNN
F 4 "1x10_HDR_FEMALE" H 5075 7000 50  0001 C CNN "Comment"
F 5 "PPTC101LFBN-RC" H 5075 7000 50  0001 C CNN "MPN"
F 6 "Sullins Connector Solutions" H 5075 7000 50  0001 C CNN "Manufacturer"
F 7 "S7008-ND" H 5075 7000 50  0001 C CNN "Part Number"
F 8 "DigiKey" H 5075 7000 50  0001 C CNN "Supplier"
	1    5075 7000
	1    0    0    -1  
$EndComp
NoConn ~ 4875 6600
NoConn ~ 4875 6700
NoConn ~ 4875 6800
NoConn ~ 4875 6900
NoConn ~ 4875 7000
NoConn ~ 4875 7100
NoConn ~ 4875 7200
NoConn ~ 4875 7300
NoConn ~ 4875 7400
NoConn ~ 4875 7500
$Comp
L power:GND #PWR0101
U 1 1
P 5950 7525
F 0 "#PWR0101" H 5950 7275 50  0001 C CNN
F 1 "GND" H 5955 7352 50  0001 C CNN
F 2 "" H 5950 7525 50  0001 C CNN
F 3 "" H 5950 7525 50  0001 C CNN
	1    5950 7525
	1    0    0    -1  
$EndComp
Wire Wire Line
	1125 2100 1450 2100
Wire Wire Line
	1125 1900 1625 1900
Wire Wire Line
	7625 1475 7625 1575
Wire Wire Line
	7925 1575 7925 1475
Wire Wire Line
	9250 1475 9250 2475
Wire Wire Line
	2300 1475 2300 1750
Wire Wire Line
	3075 1475 3075 1600
Text GLabel 1825 1475 1    50   Input ~ 0
VJACK
Text GLabel 2300 1475 1    50   Input ~ 0
VJACK
Text GLabel 7625 1475 1    50   Input ~ 0
VJACK
Text GLabel 3075 1475 1    50   Input ~ 0
5VREG
Text GLabel 3775 1475 1    50   Input ~ 0
5VREG
Text GLabel 9250 1475 1    50   Input ~ 0
5VREG
Text GLabel 7925 1475 1    50   Input ~ 0
5VREG
Text GLabel 8775 4000 1    50   Input ~ 0
5VREG
Text GLabel 750  3475 1    50   Input ~ 0
5VREG
Text GLabel 4750 3450 1    50   Input ~ 0
VLOAD
Text GLabel 5950 7250 0    50   Input ~ 0
VLOAD
NoConn ~ 7225 2475
Text GLabel 9650 2875 2    50   Input ~ 0
+RSENSE
Wire Wire Line
	4750 5150 4750 5400
$Comp
L power:GND #PWR022
U 1 1
P 9250 3550
F 0 "#PWR022" H 9250 3300 50  0001 C CNN
F 1 "GND" H 9255 3377 50  0001 C CNN
F 2 "" H 9250 3550 50  0001 C CNN
F 3 "" H 9250 3550 50  0001 C CNN
	1    9250 3550
	1    0    0    -1  
$EndComp
$Comp
L power:GND #PWR0102
U 1 1
P 9775 3550
F 0 "#PWR0102" H 9775 3300 50  0001 C CNN
F 1 "GND" H 9780 3377 50  0001 C CNN
F 2 "" H 9775 3550 50  0001 C CNN
F 3 "" H 9775 3550 50  0001 C CNN
	1    9775 3550
	1    0    0    -1  
$EndComp
Wire Wire Line
	9650 3075 9775 3075
Wire Wire Line
	9775 3075 9775 3550
Text Notes 9825 3275 0    50   ~ 0
<- Connect GND as close\nas possible to negative\nside of sense resistor
NoConn ~ 8225 3175
Text GLabel 8850 2975 0    50   Input ~ 0
SCL
Text GLabel 8225 3075 2    50   Input ~ 0
SCL
Text GLabel 7575 4900 0    50   Input ~ 0
SCL
Text GLabel 8225 2975 2    50   Input ~ 0
SDA
Text GLabel 8850 3075 0    50   Input ~ 0
SDA
Text GLabel 7575 4800 0    50   Input ~ 0
SDA
Text Notes 2500 4675 0    100  ~ 20
NF
Wire Wire Line
	6350 2275 7225 2275
Text Notes 650  2275 0    50   ~ 0
9V - 12V
Text Label 900  3850 0    50   ~ 0
VREF
Text Label 3775 5150 0    50   ~ 0
RBASE
Text Label 4375 2625 0    50   ~ 0
RBTN
$EndSCHEMATC
